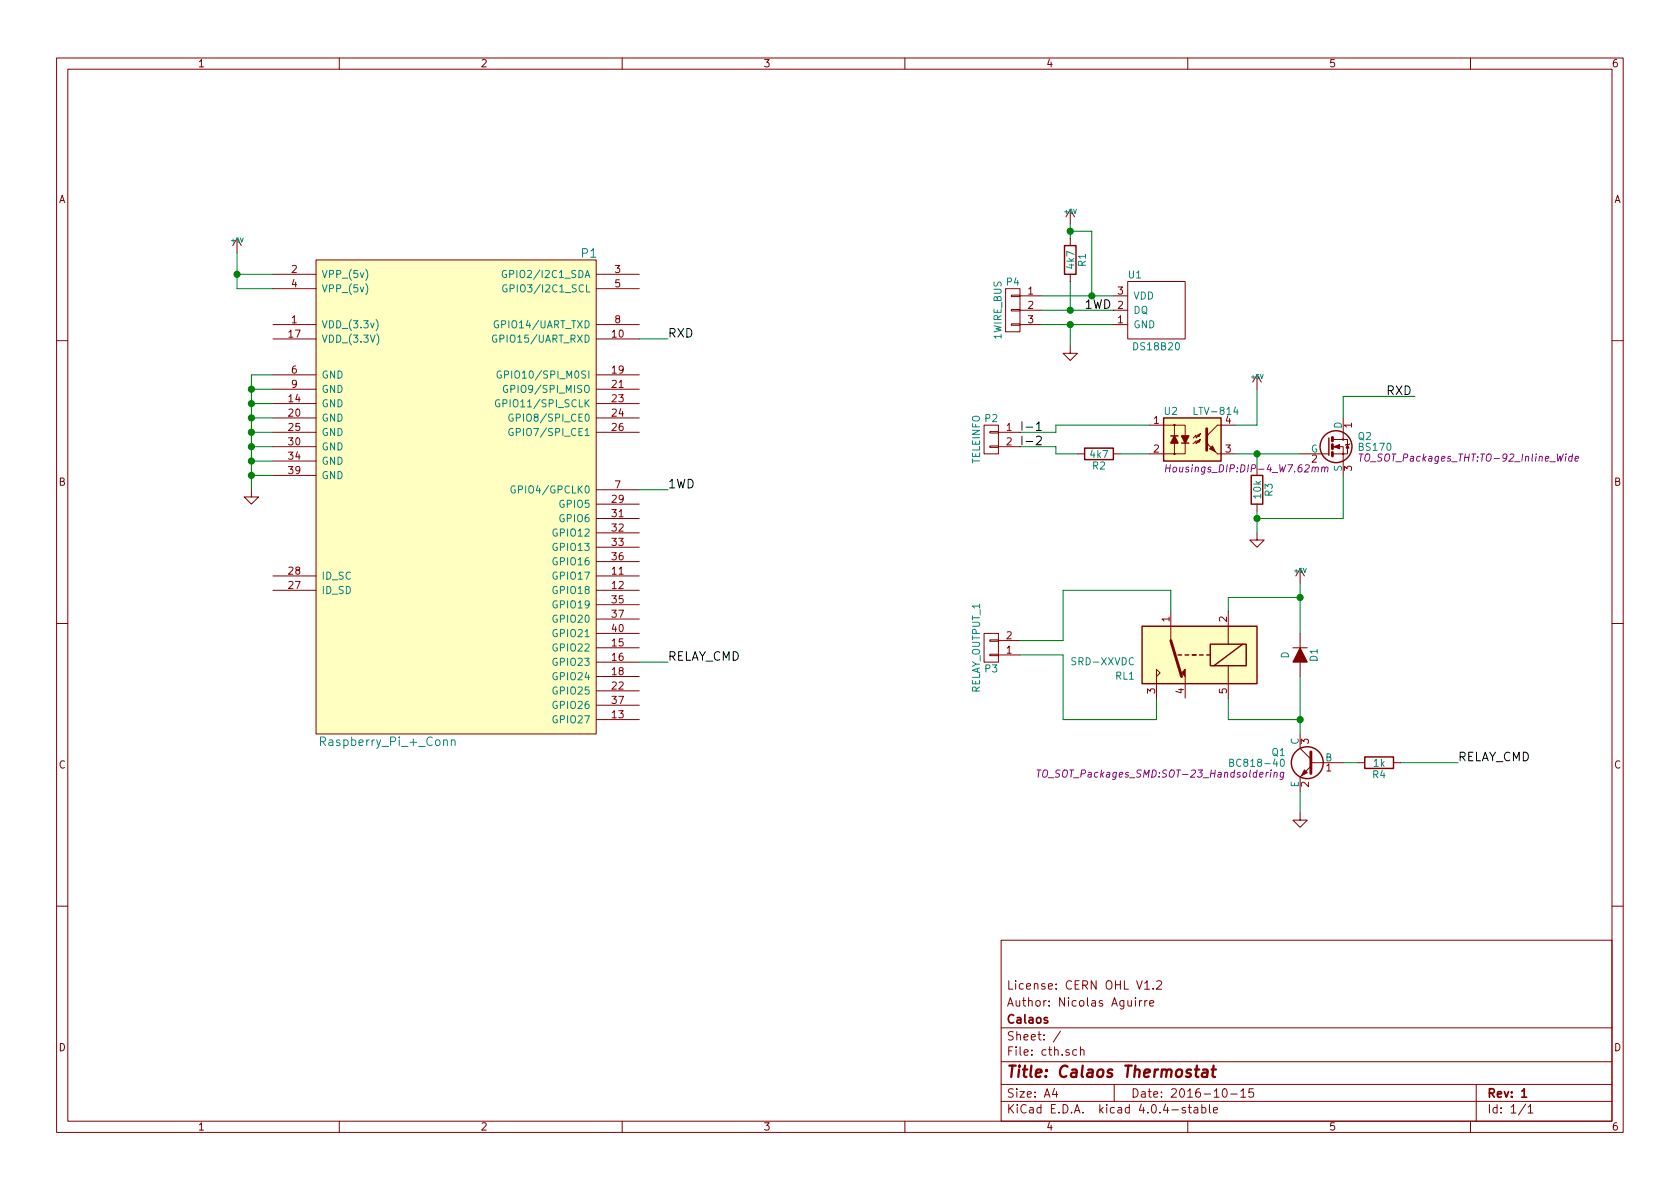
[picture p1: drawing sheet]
EESchema Schematic File Version 2
LIBS:74xgxx
LIBS:74xx
LIBS:ac-dc
LIBS:actel
LIBS:adc-dac
LIBS:Altera
LIBS:analog_devices
LIBS:analog_switches
LIBS:atmel
LIBS:audio
LIBS:brooktre
LIBS:cmos4000
LIBS:cmos_ieee
LIBS:conn
LIBS:contrib
LIBS:cypress
LIBS:dc-dc
LIBS:device
LIBS:digital-audio
LIBS:diode
LIBS:display
LIBS:dsp
LIBS:elec-unifil
LIBS:ESD_Protection
LIBS:ftdi
LIBS:gennum
LIBS:graphic
LIBS:hc11
LIBS:intel
LIBS:interface
LIBS:ir
LIBS:Lattice
LIBS:linear
LIBS:logo
LIBS:maxim
LIBS:memory
LIBS:microchip
LIBS:microchip_dspic33dsc
LIBS:microchip_pic10mcu
LIBS:microchip_pic12mcu
LIBS:microchip_pic16mcu
LIBS:microchip_pic18mcu
LIBS:microchip_pic32mcu
LIBS:microcontrollers
LIBS:motor_drivers
LIBS:motorola
LIBS:msp430
LIBS:nordicsemi
LIBS:nxp_armmcu
LIBS:onsemi
LIBS:opto
LIBS:Oscillators
LIBS:philips
LIBS:power
LIBS:powerint
LIBS:Power_Management
LIBS:pspice
LIBS:references
LIBS:regul
LIBS:relays
LIBS:rfcom
LIBS:sensors
LIBS:silabs
LIBS:siliconi
LIBS:stm8
LIBS:stm32
LIBS:supertex
LIBS:switches
LIBS:texas
LIBS:transf
LIBS:transistors
LIBS:ttl_ieee
LIBS:valves
LIBS:video
LIBS:Xicor
LIBS:xilinx
LIBS:Zilog
LIBS:raspberry_pi_+_conn
LIBS:cth-cache
EELAYER 25 0
EELAYER END
$Descr A4 11693 8268
encoding utf-8
Sheet 1 1
Title "Calaos Thermostat"
Date "2016-10-15"
Rev "1"
Comp "Calaos"
Comment1 "Author: Nicolas Aguirre"
Comment2 "License: CERN OHL V1.2"
Comment3 ""
Comment4 ""
$EndDescr
$Comp
L Raspberry_Pi_+_Conn P1
U 1 1
P 3000 3700
F 0 "P1" H 1900 5650 60  0000 C CNN
F 1 "Raspberry_Pi_+_Conn" H 3300 2250 60  0000 C CNN
F 2 "Pin_Headers:Pin_Header_Straight_2x20" H 3000 3700 60  0001 C CNN
F 3 "" H 3000 3700 60  0000 C CNN
F 4 "517-30340-6002" H 3000 3700 60  0001 C CNN "Mouser Part No."
	1    3000 3700
	-1   0    0    -1  
$EndComp
$Comp
L DS18B20 U1
U 1 1
P 8050 2150
F 0 "U1" H 7900 2400 50  0000 C CNN
F 1 "DS18B20" H 8050 1900 50  0000 C CNN
F 2 "TO_SOT_Packages_THT:TO-92_Inline_Wide" H 7900 2400 50  0001 C CNN
F 3 "" H 7900 2400 50  0000 C CNN
	1    8050 2150
	1    0    0    -1  
$EndComp
$Comp
L R R1
U 1 1
P 7450 1800
F 0 "R1" V 7530 1800 50  0000 C CNN
F 1 "4k7" V 7450 1800 50  0000 C CNN
F 2 "Resistors_SMD:R_0805_HandSoldering" V 7380 1800 50  0001 C CNN
F 3 "" H 7450 1800 50  0000 C CNN
	1    7450 1800
	1    0    0    -1  
$EndComp
$Comp
L R R3
U 1 1
P 8750 3400
F 0 "R3" V 8830 3400 50  0000 C CNN
F 1 "10k" V 8750 3400 50  0000 C CNN
F 2 "Resistors_SMD:R_0805_HandSoldering" V 8680 3400 50  0001 C CNN
F 3 "" H 8750 3400 50  0000 C CNN
	1    8750 3400
	1    0    0    -1  
$EndComp
$Comp
L BC818-40 Q1
U 1 1
P 9150 5300
F 0 "Q1" H 9350 5375 50  0000 L CNN
F 1 "BC818-40" H 9350 5300 50  0000 L CNN
F 2 "TO_SOT_Packages_SMD:SOT-23_Handsoldering" H 9350 5225 50  0000 L CIN
F 3 "" H 9150 5300 50  0000 L CNN
	1    9150 5300
	-1   0    0    -1  
$EndComp
$Comp
L LTV-814 U2
U 1 1
P 8300 3050
F 0 "U2" H 8100 3250 50  0000 L CNN
F 1 "LTV-814" H 8300 3250 50  0000 L CNN
F 2 "Housings_DIP:DIP-4_W7.62mm" H 8100 2850 50  0000 L CIN
F 3 "" H 8325 3050 50  0000 L CNN
	1    8300 3050
	1    0    0    -1  
$EndComp
$Comp
L BS170 Q2
U 1 1
P 9250 3100
F 0 "Q2" H 9450 3175 50  0000 L CNN
F 1 "BS170" H 9450 3100 50  0000 L CNN
F 2 "TO_SOT_Packages_THT:TO-92_Inline_Wide" H 9450 3025 50  0000 L CIN
F 3 "" H 9250 3100 50  0000 L CNN
	1    9250 3100
	1    0    0    -1  
$EndComp
$Comp
L R R4
U 1 1
P 9600 5300
F 0 "R4" V 9680 5300 50  0000 C CNN
F 1 "1k" V 9600 5300 50  0000 C CNN
F 2 "Resistors_SMD:R_0805_HandSoldering" V 9530 5300 50  0001 C CNN
F 3 "" H 9600 5300 50  0000 C CNN
	1    9600 5300
	0    1    1    0   
$EndComp
$Comp
L CONN_01X03 P4
U 1 1
P 7050 2150
F 0 "P4" H 7050 2350 50  0000 C CNN
F 1 "1WIRE_BUS" V 7150 2150 50  0000 C CNN
F 2 "Connect:bornier3" H 7050 2150 50  0001 C CNN
F 3 "" H 7050 2150 50  0000 C CNN
	1    7050 2150
	-1   0    0    -1  
$EndComp
$Comp
L +5V #PWR01
U 1 1
P 7450 1550
F 0 "#PWR01" H 7450 1640 20  0001 C CNN
F 1 "+5V" H 7450 1640 30  0000 C CNN
F 2 "" H 7450 1550 60  0000 C CNN
F 3 "" H 7450 1550 60  0000 C CNN
	1    7450 1550
	-1   0    0    -1  
$EndComp
$Comp
L GND #PWR02
U 1 1
P 7450 2400
F 0 "#PWR02" H 7450 2400 30  0001 C CNN
F 1 "GND" H 7450 2330 30  0001 C CNN
F 2 "" H 7450 2400 60  0000 C CNN
F 3 "" H 7450 2400 60  0000 C CNN
	1    7450 2400
	1    0    0    -1  
$EndComp
$Comp
L R R2
U 1 1
P 7650 3150
F 0 "R2" V 7730 3150 50  0000 C CNN
F 1 "4k7" V 7650 3150 50  0000 C CNN
F 2 "Resistors_SMD:R_0805_HandSoldering" V 7580 3150 50  0001 C CNN
F 3 "" H 7650 3150 50  0000 C CNN
	1    7650 3150
	0    1    1    0   
$EndComp
Wire Wire Line
	7250 2050 7750 2050
Wire Wire Line
	7250 2150 7750 2150
Wire Wire Line
	7250 2250 7750 2250
Wire Wire Line
	7450 2150 7450 1950
Connection ~ 7450 2150
Wire Wire Line
	7450 1550 7450 1650
Wire Wire Line
	7450 1600 7600 1600
Wire Wire Line
	7600 1600 7600 2050
Connection ~ 7600 2050
Connection ~ 7450 1600
Wire Wire Line
	7450 2250 7450 2400
Connection ~ 7450 2250
Wire Wire Line
	7100 3100 7350 3100
Wire Wire Line
	7350 3100 7350 3150
Wire Wire Line
	7350 3150 7500 3150
Wire Wire Line
	7800 3150 8000 3150
Wire Wire Line
	8000 2950 7350 2950
Wire Wire Line
	7350 2950 7350 3000
Wire Wire Line
	7350 3000 7100 3000
$Comp
L +5V #PWR03
U 1 1
P 8750 2700
F 0 "#PWR03" H 8750 2790 20  0001 C CNN
F 1 "+5V" H 8750 2790 30  0000 C CNN
F 2 "" H 8750 2700 60  0000 C CNN
F 3 "" H 8750 2700 60  0000 C CNN
	1    8750 2700
	-1   0    0    -1  
$EndComp
$Comp
L GND #PWR04
U 1 1
P 8750 3700
F 0 "#PWR04" H 8750 3700 30  0001 C CNN
F 1 "GND" H 8750 3630 30  0001 C CNN
F 2 "" H 8750 3700 60  0000 C CNN
F 3 "" H 8750 3700 60  0000 C CNN
	1    8750 3700
	1    0    0    -1  
$EndComp
Wire Wire Line
	8750 2950 8600 2950
Wire Wire Line
	8600 3150 9050 3150
Wire Wire Line
	8750 3150 8750 3250
Wire Wire Line
	8750 3550 8750 3700
Connection ~ 8750 3150
Wire Wire Line
	8750 3600 9350 3600
Wire Wire Line
	9350 3600 9350 3300
Connection ~ 8750 3600
Wire Wire Line
	9350 2900 9350 2750
Wire Wire Line
	9350 2750 9850 2750
Text Label 9650 2750 0    60   ~ 0
RXD
Text Label 7550 2150 0    60   ~ 0
1WD
Text Label 4650 3400 0    60   ~ 0
1WD
Wire Wire Line
	4450 3400 4650 3400
Wire Wire Line
	4450 2350 4650 2350
Text Label 4650 2350 0    60   ~ 0
RXD
Wire Wire Line
	7100 4450 7400 4450
Wire Wire Line
	7400 4450 7400 4100
Wire Wire Line
	7400 4100 8150 4100
Wire Wire Line
	8150 4100 8150 4250
Wire Wire Line
	7100 4550 7400 4550
Wire Wire Line
	7400 4550 7400 5000
Wire Wire Line
	7400 5000 8050 5000
Wire Wire Line
	8050 5000 8050 4850
$Comp
L D D1
U 1 1
P 9050 4550
F 0 "D1" H 9050 4650 50  0000 C CNN
F 1 "D" H 9050 4450 50  0000 C CNN
F 2 "Diodes_SMD:D_0805" H 9050 4550 50  0001 C CNN
F 3 "" H 9050 4550 50  0000 C CNN
	1    9050 4550
	0    1    1    0   
$EndComp
Wire Wire Line
	8550 4250 8550 4150
Wire Wire Line
	8550 4150 9050 4150
Wire Wire Line
	9050 4050 9050 4400
Wire Wire Line
	8550 4850 8550 5000
Wire Wire Line
	8550 5000 9050 5000
Wire Wire Line
	9050 4700 9050 5100
$Comp
L +5V #PWR05
U 1 1
P 9050 4050
F 0 "#PWR05" H 9050 4140 20  0001 C CNN
F 1 "+5V" H 9050 4140 30  0000 C CNN
F 2 "" H 9050 4050 60  0000 C CNN
F 3 "" H 9050 4050 60  0000 C CNN
	1    9050 4050
	-1   0    0    -1  
$EndComp
Connection ~ 9050 4150
Connection ~ 9050 5000
Wire Wire Line
	9350 5300 9450 5300
Wire Wire Line
	9750 5300 10150 5300
Text Label 10150 5300 0    60   ~ 0
RELAY_CMD
Wire Wire Line
	4450 4600 4650 4600
Text Label 4650 4600 0    60   ~ 0
RELAY_CMD
$Comp
L GND #PWR06
U 1 1
P 1750 3400
F 0 "#PWR06" H 1750 3400 30  0001 C CNN
F 1 "GND" H 1750 3330 30  0001 C CNN
F 2 "" H 1750 3400 60  0000 C CNN
F 3 "" H 1750 3400 60  0000 C CNN
	1    1750 3400
	1    0    0    -1  
$EndComp
Wire Wire Line
	1900 2600 1750 2600
Wire Wire Line
	1750 2600 1750 3400
Wire Wire Line
	1900 2700 1750 2700
Connection ~ 1750 2700
Wire Wire Line
	1900 2800 1750 2800
Connection ~ 1750 2800
Wire Wire Line
	1900 2900 1750 2900
Connection ~ 1750 2900
Wire Wire Line
	1900 3000 1750 3000
Connection ~ 1750 3000
Wire Wire Line
	1900 3100 1750 3100
Connection ~ 1750 3100
Wire Wire Line
	1900 3200 1750 3200
Connection ~ 1750 3200
Wire Wire Line
	1900 3300 1750 3300
Connection ~ 1750 3300
$Comp
L CONN_01X02 P2
U 1 1
P 6900 3050
F 0 "P2" H 6900 3200 50  0000 C CNN
F 1 "TELEINFO" V 7000 3050 50  0000 C CNN
F 2 "Connect:bornier2" H 6900 3050 60  0001 C CNN
F 3 "" H 6900 3050 60  0000 C CNN
	1    6900 3050
	-1   0    0    -1  
$EndComp
$Comp
L CONN_01X02 P3
U 1 1
P 6900 4500
F 0 "P3" H 6900 4650 50  0000 C CNN
F 1 "RELAY_OUTPUT_1" V 7000 4500 50  0000 C CNN
F 2 "Connect:bornier2" H 6900 4500 60  0001 C CNN
F 3 "" H 6900 4500 60  0000 C CNN
	1    6900 4500
	-1   0    0    1   
$EndComp
$Comp
L +5V #PWR07
U 1 1
P 1650 1750
F 0 "#PWR07" H 1650 1840 20  0001 C CNN
F 1 "+5V" H 1650 1840 30  0000 C CNN
F 2 "" H 1650 1750 60  0000 C CNN
F 3 "" H 1650 1750 60  0000 C CNN
	1    1650 1750
	-1   0    0    -1  
$EndComp
Wire Wire Line
	1900 1900 1650 1900
Wire Wire Line
	1650 1750 1650 2000
Wire Wire Line
	1650 2000 1900 2000
Connection ~ 1650 1900
$Comp
L SRD-XXVDC RL1
U 1 1
P 8350 4550
F 0 "RL1" H 8800 4700 50  0000 L CNN
F 1 "SRD-XXVDC" H 8800 4600 50  0000 L CNN
F 2 "Relays_ThroughHole:Relay_SANYOU_SRD_Series_Form_C" H 8350 4550 50  0001 C CNN
F 3 "" H 8350 4550 50  0000 C CNN
	1    8350 4550
	-1   0    0    1   
$EndComp
Wire Wire Line
	8750 2950 8750 2700
$Comp
L GND #PWR08
U 1 1
P 9050 5650
F 0 "#PWR08" H 9050 5650 30  0001 C CNN
F 1 "GND" H 9050 5580 30  0001 C CNN
F 2 "" H 9050 5650 60  0000 C CNN
F 3 "" H 9050 5650 60  0000 C CNN
	1    9050 5650
	1    0    0    -1  
$EndComp
Wire Wire Line
	9050 5500 9050 5650
Text Label 7100 3000 0    60   ~ 0
I-1
Text Label 7100 3100 0    60   ~ 0
I-2
$EndSCHEMATC
